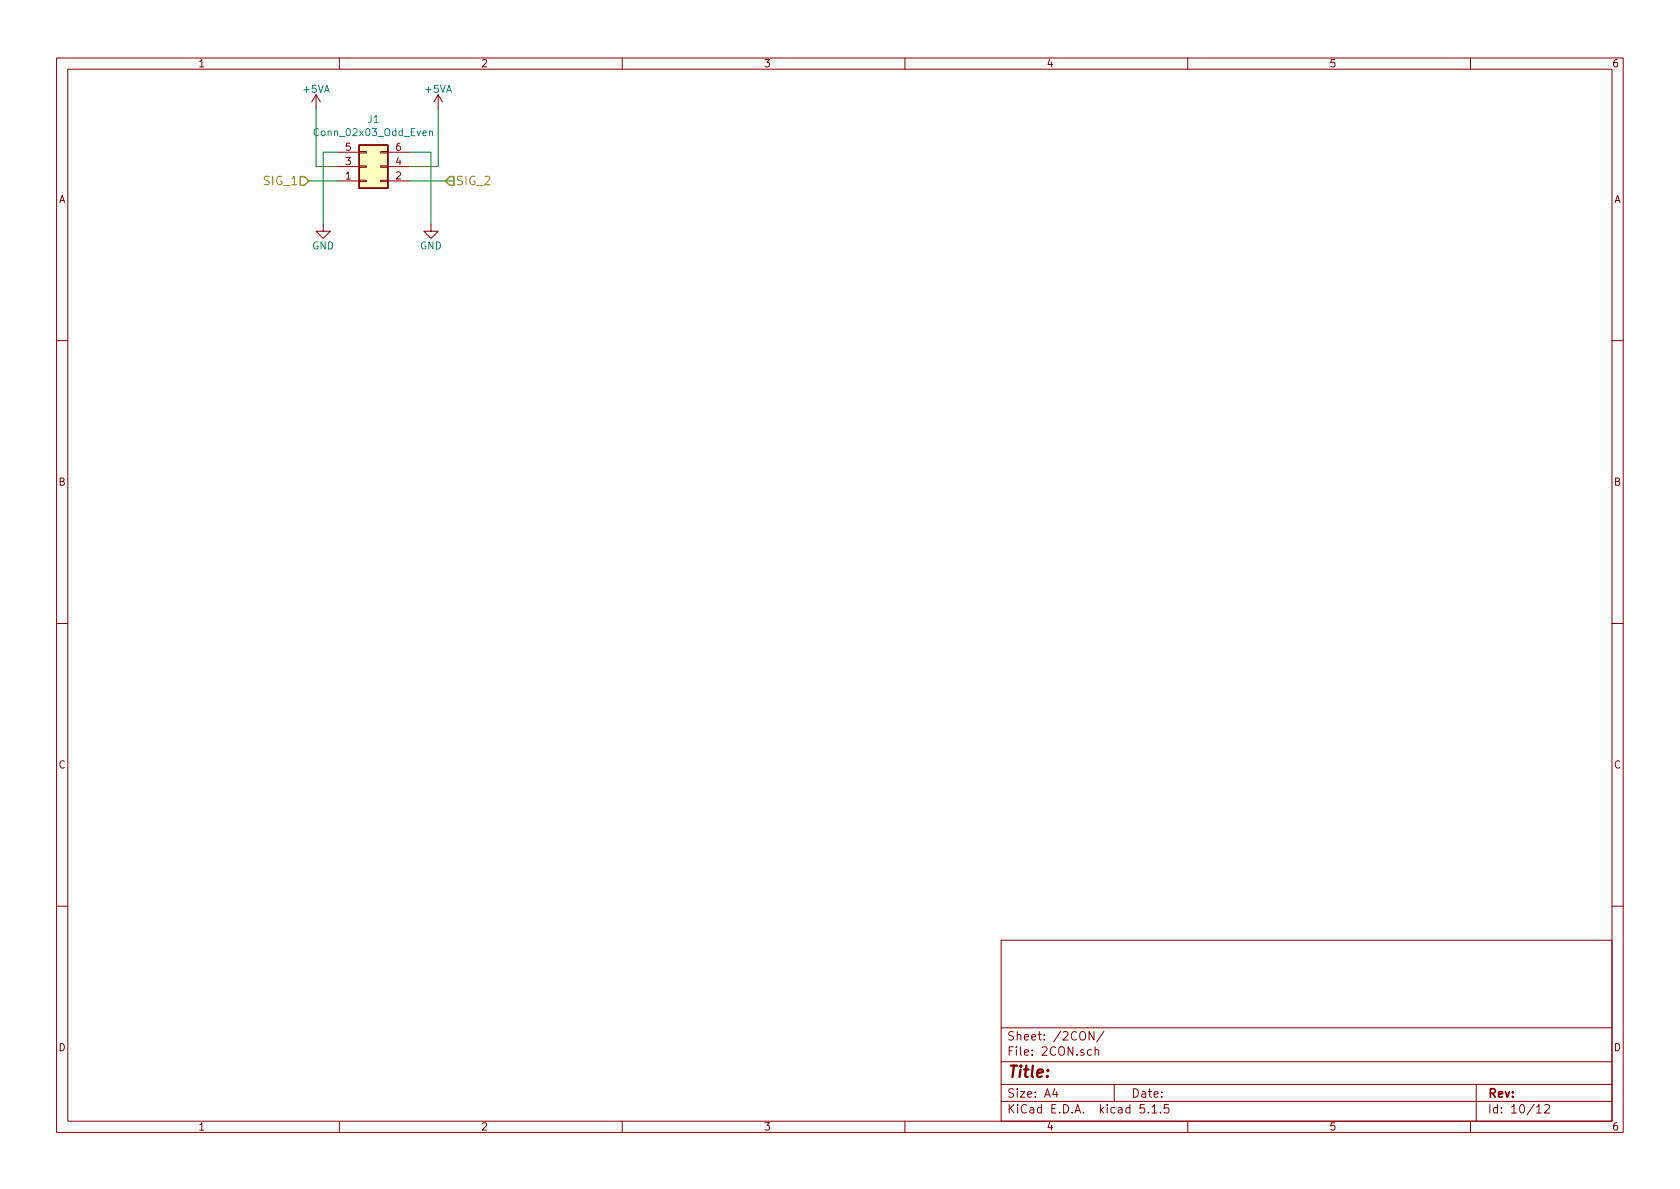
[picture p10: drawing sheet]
EESchema Schematic File Version 4
LIBS:bldc-controller-cache
EELAYER 29 0
EELAYER END
$Descr A4 11693 8268
encoding utf-8
Sheet 10 12
Title ""
Date ""
Rev ""
Comp ""
Comment1 ""
Comment2 ""
Comment3 ""
Comment4 ""
$EndDescr
$Comp
L Connector_Generic:Conn_02x03_Odd_Even J1
U 1 1
P 2550 1150
F 0 "J1" H 2600 825 50  0000 C CNN
F 1 "Conn_02x03_Odd_Even" H 2600 916 50  0000 C CNN
F 2 "Connector_PinHeader_2.00mm:PinHeader_2x03_P2.00mm_Horizontal" H 2550 1150 50  0001 C CNN
F 3 "~" H 2550 1150 50  0001 C CNN
	1    2550 1150
	1    0    0    1   
$EndComp
$Comp
L bldc-controller-rescue:GND #PWR0102
U 1 1
P 2250 1550
F 0 "#PWR0102" H 2250 1300 50  0001 C CNN
F 1 "GND" H 2250 1400 50  0000 C CNN
F 2 "" H 2250 1550 50  0000 C CNN
F 3 "" H 2250 1550 50  0000 C CNN
	1    2250 1550
	1    0    0    -1  
$EndComp
$Comp
L bldc-controller-rescue:GND #PWR0103
U 1 1
P 3000 1550
F 0 "#PWR0103" H 3000 1300 50  0001 C CNN
F 1 "GND" H 3000 1400 50  0000 C CNN
F 2 "" H 3000 1550 50  0000 C CNN
F 3 "" H 3000 1550 50  0000 C CNN
	1    3000 1550
	1    0    0    -1  
$EndComp
Wire Wire Line
	3000 1550 3000 1050
Wire Wire Line
	3000 1050 2850 1050
Wire Wire Line
	2350 1050 2250 1050
Wire Wire Line
	2250 1050 2250 1550
$Comp
L bldc-controller-rescue:+5VA #PWR?
U 1 1
P 2200 750
AR Path="/5D3550F6" Ref="#PWR?"  Part="1" 
AR Path="/57B721E0/5D3550F6" Ref="#PWR0104"  Part="1" 
F 0 "#PWR0104" H 2200 600 50  0001 C CNN
F 1 "+5VA" H 2200 890 50  0000 C CNN
F 2 "" H 2200 750 50  0000 C CNN
F 3 "" H 2200 750 50  0000 C CNN
	1    2200 750 
	1    0    0    -1  
$EndComp
$Comp
L bldc-controller-rescue:+5VA #PWR?
U 1 1
P 3050 750
AR Path="/5D355436" Ref="#PWR?"  Part="1" 
AR Path="/57B721E0/5D355436" Ref="#PWR0105"  Part="1" 
F 0 "#PWR0105" H 3050 600 50  0001 C CNN
F 1 "+5VA" H 3050 890 50  0000 C CNN
F 2 "" H 3050 750 50  0000 C CNN
F 3 "" H 3050 750 50  0000 C CNN
	1    3050 750 
	1    0    0    -1  
$EndComp
Wire Wire Line
	3050 750  3050 1150
Wire Wire Line
	3050 1150 2850 1150
Wire Wire Line
	2350 1150 2200 1150
Wire Wire Line
	2200 1150 2200 750 
Text HLabel 2150 1250 0    60   Input ~ 0
SIG_1
Wire Wire Line
	2150 1250 2350 1250
Text HLabel 3100 1250 2    60   Input ~ 0
SIG_2
Wire Wire Line
	3150 1250 2850 1250
$EndSCHEMATC
